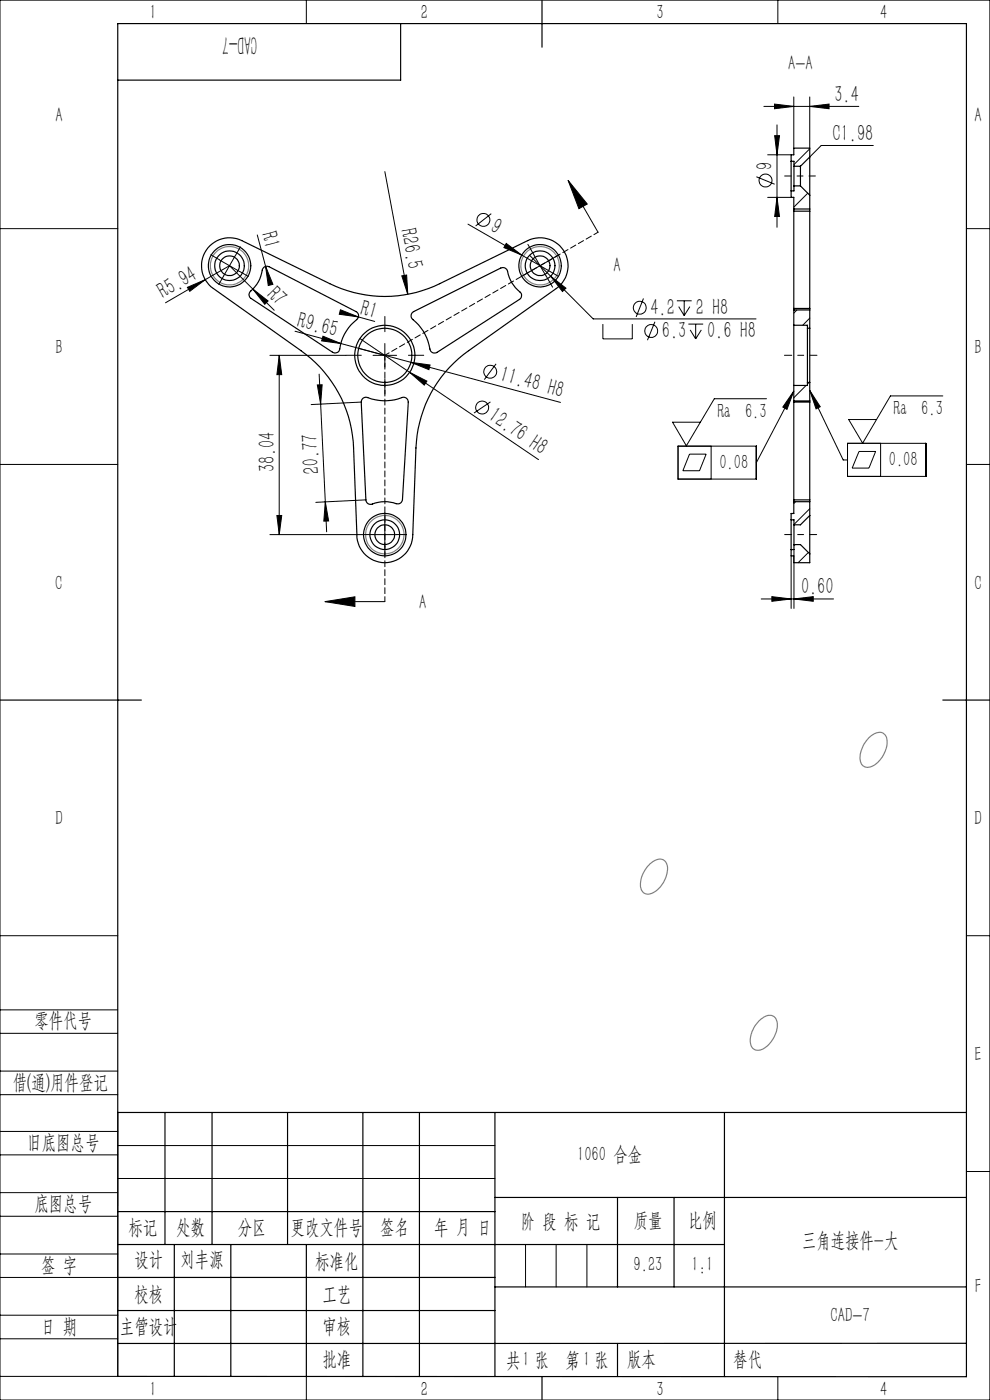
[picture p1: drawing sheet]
<svg xmlns="http://www.w3.org/2000/svg" width="210mm" height="297mm" viewBox="0 0 210 297" stroke-linecap="round" stroke-linejoin="round" font-family="sans-serif">
<g fill="none" stroke="#000" stroke-width=".21">
<path d="M0 0h210v297h-210zM65 0v5M165 0v5M81.6 36.4l4.9 26M120.5 38.3l4.1 5-1.8 1zM120.5 38.3l6.4 11M160.4 37.5l3.9 1.6M162 22.6h20.2M162.8 32.8h5M164.3 22.1l4.1 .5-4.1 .5zM164.3 28.8h1l-.5 4zM164.8 26.5v21.7"/>
<path d="M168.4 20.6v10.8M171.8 31.6l-3.4 3.3M171.8 22.6l4.1-.5v1zM171.8 20.6v10.8M185.2 30.9h-11l-2.4 2.4M0 48.5h25M43.5 59.3l-8.4 4.9M43.5 59.3l5.2-2.9 4.9 4.9M46.5 55.1l4.3 2.5M49.9 54.2l-2.5 4.3M54.6 49.8l1.7 6.7M56.3 56.5l1.6 3.8-1 .3z"/>
<path d="M56.3 56.5l.3 1M85.2 58.5l1.1-.2 .2 4.1zM99.3 47.6l11.4 6.5M104.2 45.3l-3.3 2.6M107.4 51.6l3.3 2.5-3.8-1.6zM110.7 54.1l7.8 4.5M112.3 54.1l4.5 4.5M113.3 54.2l1.2 2.2M114.5 56.4l-2.1 1.2M114.5 56.4l1.3 2.1M116.7 55.1l-2.2 1.3M116.8 58.6l3.3 2.5-.8 .7z"/>
<path d="M116.8 58.6l9 9.1h34.6M162.8 41.9h5M164.8 41.9l.5 4h-1zM171.3 41l-2.9 3M205 48.5h5M39.8 61l3.7-1.7-3.2 2.5zM53.6 61.3l3.3 2.5-.7 .8zM53.6 61.3l4.6 4.5M57.3 75.4h16.1M59.2 75.4l.6 4.1h-1.1zM59.2 75.4v38M62.6 70.3l9.7 2.6"/>
<path d="M67.7 79.4l.3 6.3M68.5 71.3l3.8 1.6-4.1-.6zM72.2 65.7l3.8 1.5-4-.5zM72.3 72.9l9.3 2.5M75.1 67l.9 .2M76 67.2l3.5 1M76.1 73.9l11.1 3M76.3 71.8l37.9 25.7M79.1 75.4h5M81.6 72.9v5M86.9 79l3.7 1.9-.6 .8zM87.2 76.9l4 .5-.2 1z"/>
<path d="M87.2 76.9l31.7 8.5M105.2 77.2l-2.5 3.3M127.9 68.8v3.1h6.2v-3.1M136.5 63.3l-1.6 3.9M138.9 68.3l-1.6 3.9M143.6 63.8h3.1M144 65l1.1 2M145.1 63.8v3.2M146 68.8h3.2M146.3 65l-1.2 2M146.4 70l1.2 1.9M147.6 68.8v3.1"/>
<path d="M148.8 70l-1.2 1.9M169.1 65.8l-.7 .6M171.8 67.5l-1.5 1.5M0 98.5h25M67.3 81.7l1-.1-.3 4.1zM68 85.7l1 20.8M76.6 85.3l-10.6 .5M104 85.3l-3.5 2.3M143.8 94.6h16.6v7h-16.6zM146.3 96.3h3.5l-1.4 3.6h-3.5zM150.8 94.6v7M162.6 84.6h-11.1l-5.9 10-2.9-5h5.9"/>
<path d="M168.4 83l-1.5 3.9-.8-.5zM168.4 83l-8 15.1M171 81.8l-2.6 2.6M171.6 81.1l-.3 .4M171.8 82.8l2.2 3.5-.9 .4zM171.8 82.8l7.1 14.8h.9M179.8 94h16.6v7.1h-16.6zM182.2 95.8h3.5l-1.4 3.5h-3.5zM186.8 94v7.1M200 84h-11.1l-5.9 10-3-5h5.9M205 98.5h5M57.3 113.4h19.7"/>
<path d="M58.7 109.4h1.1l-.6 4zM69 106.5l.3 6.3M69 106.5l.7 4-1 .1zM77.6 106l-10.6 .6M79.1 113.4h5M81.6 110.9v5M167.8 117.9v11.2M168.4 116.6v12.5M168.7 115.5l-.3 .2M168.8 106.4l-.4 .4M171.5 117.2l-2.2 2.2M171.8 107.9l-3.4 3.4"/>
<path d="M68.9 127.6l6.4-1v2.1zM68.9 127.6h12.7M161.5 127.1h15.3M163.7 126.6l4.1 .5-4.1 .5zM168.4 127.1l4.1-.5v1zM0 198.5h25M205 198.5h5M0 214.2h25M0 219.2h25M0 232.2h25M0 227.2h25M25 236v56h-25"/>
<path d="M0 245h25M0 240h25M0 258h25M0 253h25M25 243h80M25 250h80M205 248.5h5M0 271h25M0 266h25M0 279h25M111.5 264v9M118 264v9"/>
<path d="M124.5 264v9M0 284h25M65 292.1v4.9M153.7 292h.1M165 292v5"/>
<circle cx="162.4" cy="38.3" r="1.37"/>
<circle cx="102.5" cy="46.7" r="1.36"/>
<circle cx="104" cy="78.9" r="1.37"/>
<circle cx="135.7" cy="65.3" r="1.38"/>
<circle cx="138.1" cy="70.2" r="1.36"/>
<circle cx="102.3" cy="86.5" r="1.37"/>
</g>
<g fill="none" stroke="#808080" stroke-width=".25">
<path d="M184.3 156.5a2.59 2.59 0 0 1 3.2-.9 3.3 3.3 0 0 1 .1 4 4.4 4.4 0 0 1-3.9 3.2 2.28 2.28 0 0 1-1.1-3.1l.7-1.8zM137.9 183.2a2.38 2.38 0 0 1 3.1-.6 3.6 3.6 0 0 1-.1 4.2 4.3 4.3 0 0 1-3.8 2.8 2.01 2.01 0 0 1-1.2-2.5 6.8 6.8 0 0 1 2-3.9zM161 216.6a2.64 2.64 0 0 1 3.2-1 3.6 3.6 0 0 1 .1 4.3 4.6 4.6 0 0 1-3.7 2.9 2.06 2.06 0 0 1-1.4-2.8l.6-1.8z"/>
<circle cx="48.7" cy="56.4" r="4.1"/>
<circle cx="114.6" cy="56.4" r="4.1"/>
<circle cx="81.6" cy="113.4" r="4.1"/>
</g>
<path d="M81.6 75.4v52.2M81.6 75.4l45.3-26.1" fill="none" stroke="#000" stroke-width=".21" stroke-dasharray="1.3 .6" stroke-dashoffset=".2"/>
<path d="M166.4 75.4h6.9" fill="none" stroke="#000" stroke-width=".21" stroke-dasharray="30.5 1.3 1.3 1.3" stroke-dashoffset="28.9"/>
<path d="M166.4 37.3h6.6" fill="none" stroke="#000" stroke-width=".21" stroke-dasharray="30.5 1.3 1.3 1.3" stroke-dashoffset="29.1"/>
<path d="M173.2 113.4h-6.8" fill="none" stroke="#000" stroke-width=".21" stroke-dasharray="30.5 1.3 1.3 1.3" stroke-dashoffset="29"/>
<g fill="none" stroke="#000" stroke-width=".25">
<path d="M85 5v12h-60M115 0v10M167.8 34.2v6.3M167.8 34.2h.6v1.1M168.4 35.3v4.1M168.4 39.4h1.4M168.4 39.4v1.1h-.6M168.4 35.3h1.4M169.8 35.3v4.1M169.8 39.4l2 2M171.8 33.3v8.1M171.8 33.3v-1.9h-3.4v1.4h-.6v1.4"/>
<path d="M171.8 33.3l-2 2M44.5 52.1a5.9 5.9 0 0 1 6.8-1.1l18.7 9.2a26.4 26.4 0 0 0 23.3 0l18.6-9.2a5.9 5.9 0 0 1 7.8 2.3 5.9 5.9 0 0 1-1.7 7.9l-18.6 13.2a26.4 26.4 0 0 0-11.2 20.6l-.6 18.4a5.9 5.9 0 0 1-6 6 5.9 5.9 0 0 1-5.9-6l-.7-18.4a26.5 26.5 0 0 0-11.1-20.6l-18.6-13.2a5.9 5.9 0 0 1-.8-9.1zM56 56.7l.6-.2 .5 .1 18.4 9.5a1.01 1.01 0 0 1 .2 1.7 10.2 10.2 0 0 0-3.8 6.7l-.6 .4-.8-.2-17.2-11.4a.96 .96 0 0 1-.1-1.6 8.1 8.1 0 0 0 2.6-4.8zM167.8 40.5v1.4h.6v2.4M168.4 44.3v.5M168.4 44.3h3.4M168.4 44.8v20.6M168.4 44.8h3.4M171.8 44.3v.5M171.8 41.4v2.9M171.8 44.8v20.6M87.5 66.2l18.7-9.3a1.01 1.01 0 0 1 1.5 .7 8.4 8.4 0 0 0 2.9 4.7v.7l-.4 .5-17.5 11.3a.98 .98 0 0 1-1.5-.8 10.6 10.6 0 0 0-3.9-6.6l-.1-.7z"/>
<path d="M168.4 69v12.8M168.4 65.4v.4M168.4 65.8v3.2M168.4 69h2.9v.6M168.4 65.8h3.4M168.4 65.4h3.4M171.3 69.6v11.5M171.3 69.6h.5M171.8 69.6v11.5M171.8 65.4v.4M171.8 65.8v3.8M76.9 84.6l.4-.3a1.69 1.69 0 0 1 1.5 .3 11.6 11.6 0 0 0 6.9-.3l.7 .3 .2 .7-1.2 20.7a1.01 1.01 0 0 1-1.4 .9 8.1 8.1 0 0 0-5.5 .1l-.6-.3-.3-.7-1-20.7z"/>
<path d="M168.4 85.1v.2M168.4 81.8v3.3M168.4 85.3v20.7M168.4 85.1h3.4M168.4 85.3h3.4M171.3 81.1v.7h-2.9M171.3 81.1h.5M171.8 81.1v24.9M167.8 110.3v6.3M167.8 116.6v1.3h.6v1.5h3.4v-1.9M167.8 110.3h.6v1M168.4 106v.4"/>
<path d="M168.4 106.4v2.5h-.6v1.4M168.4 106.4h3.4M168.4 106h3.4M168.4 111.3v4.2M168.4 115.5v1.1h-.6M168.4 115.5h1.4l2 2M171.8 109.4v8.1M171.8 106v.4M171.8 106.4v3M171.8 109.4l-2 1.9h-1.4M0 148.5h30M200 148.5h10"/>
<path d="M25 236h180M35 236v28M45 236v28M61 236v28M77 236v56M89 236v56M105 236v56M153.7 236v56M25 257h80M105 254h100M131 254v19M143 254v19"/>
<path d="M25 264h128.7M25 271h80M25 278h80M37 264v28M49 264v28M65 264.1v28M105 273h100M25 292l180 .1v-287.1h-180v287M115 292v5M131 285v7M205 285h-180"/>
<circle cx="48.7" cy="56.4" r="2.09"/>
<circle cx="48.7" cy="56.4" r="3.1"/>
<circle cx="48.7" cy="56.4" r="4.5"/>
<circle cx="114.6" cy="56.4" r="4.5"/>
<circle cx="114.6" cy="56.4" r="3.2"/>
<circle cx="114.6" cy="56.4" r="2.09"/>
<circle cx="81.6" cy="75.4" r="5.7"/>
<circle cx="81.6" cy="75.4" r="6.4"/>
<circle cx="81.6" cy="113.4" r="2.1"/>
<circle cx="81.6" cy="113.4" r="4.5"/>
<circle cx="81.6" cy="113.4" r="3.1"/>
</g>
<g fill="none" stroke="#000" stroke-width=".21" stroke-dasharray="30.5 1.3 1.3 1.3">
<path d="M46.5 55.1l-1.8-1M47.5 58.5l-1.1 1.8M50 54.2l1-1.8M50.9 57.6l1.8 1.1M112.4 57.6l-1.8 1.1M113.3 54.2l-1.3-2.4M115.8 58.5l1.4 2.4M116.7 55.1l1.9-1M76.6 75.4h-3.2M81.6 70.4v-3.3M86.6 75.4h3.3M81.6 80.4v3.2"/>
<path d="M79.1 113.4h-2.1M81.6 110.9v-2.1M81.6 115.9v2.1M84.1 113.4h2.1"/>
</g>
<g fill="#000">
<path d="M39.8 61l3.7-1.7-3.2 2.5zM56.3 56.5l1.6 3.8-1 .3zM107.4 51.6l3.3 2.5-3.8-1.6zM53.6 61.3l3.3 2.5-.7 .8zM68.5 71.3l3.8 1.6-4.1-.6zM72.2 65.7l3.8 1.5-4-.5zM85.2 58.5l1.1-.2 .2 4.1zM86.9 79l3.7 1.9-.6 .8zM87.2 76.9l4 .5-.2 1z"/>
<path d="M171.8 22.6l4.1-.5v1zM164.3 22.1l4.1 .5-4.1 .5z"/>
<path d="M116.8 58.6l2.5 3.2 .8-.7zM163.7 126.6l4.1 .5-4.1 .5zM168.4 127.1l4.1-.5v1z"/>
<path d="M59.2 75.4l.6 4.1h-1.1zM58.7 109.4h1.1l-.6 4zM164.3 28.8h1l-.5 4zM164.8 41.9l.5 4h-1z"/>
<path d="M67.3 81.7l1-.1-.3 4.1zM69 106.5l.7 4-1 .1z"/>
<path d="M168.4 83l-1.5 3.9-.8-.5zM171.8 82.8l2.2 3.5-.9 .4z"/>
<path d="M68.9 127.6l6.4-1v2.1zM120.5 38.3l4.1 5-1.8 1z"/>
</g>
<text font-size="5.6" x="54.6" y="7.6" transform="rotate(-180 54.6 7.6)">CAD-7</text>
<g font-size="4.9">
<text x="177" y="21.6">3.4</text>
<text x="176.6" y="29.9">C1.98</text>
<text x="163.9" y="36" transform="rotate(-90 163.9 36)">9</text>
<text x="55.4" y="49.6" transform="rotate(75 55.4 49.6)">R1</text>
<text x="85" y="48.9" transform="rotate(79 85 48.9)">R26.5</text>
<text x="103.8" y="49" transform="rotate(30 103.8 49)">9</text>
<text x="34.6" y="63.4" transform="rotate(-30 34.6 63.4)">R5.94</text>
<text x="56.4" y="62.7" transform="rotate(45 56.4 62.7)">R7</text>
<text x="62.8" y="69.3" transform="rotate(15 62.8 69.3)">R9.65</text>
<text x="76.3" y="66.7" transform="rotate(15 76.3 66.7)">R1</text>
<text x="138" y="66.7">4.2</text>
<text x="140.4" y="71.7">6.3</text>
<text x="147.6" y="66.7">2 H8</text>
<text x="150" y="71.7">0.6 H8</text>
<text x="105.8" y="80.8" transform="rotate(15 105.8 80.8)">11.48 H8</text>
<text x="103.3" y="88.9" transform="rotate(34 103.3 88.9)">12.76 H8</text>
<text x="58.3" y="100.2" transform="rotate(-90 58.3 100.2)">38.04</text>
<text x="67.7" y="100.6" transform="rotate(-93 67.7 100.6)">20.77</text>
<text x="169.9" y="126.1">0.60</text>
</g>
<g font-size="4.4">
<text x="31.7" y="4.1">1</text>
<text x="89.2" y="4.1">2</text>
<text x="139.2" y="4.1">3</text>
<text x="186.7" y="4.1">4</text>
<text x="167.2" y="14.9">A-A</text>
<text x="11.7" y="25.9">A</text>
<text x="206.7" y="25.9">A</text>
<text x="130.1" y="57.7">A</text>
<text x="11.7" y="75.1">B</text>
<text x="206.7" y="75.1">B</text>
<text x="152.2" y="88.7">Ra 6.3</text>
<text x="189.6" y="88.1">Ra 6.3</text>
<text x="152.6" y="99.4">0.08</text>
<text x="188.5" y="98.8">0.08</text>
<text x="11.7" y="125.1">C</text>
<text x="206.7" y="125.1">C</text>
<text x="88.9" y="129.1">A</text>
<text x="11.7" y="175.1">D</text>
<text x="206.7" y="175.1">D</text>
<text x="7.3" y="217.9">零件代号</text>
<text x="206.7" y="225.1">E</text>
<text x="2.7" y="231">借(通)用件登记</text>
<text x="5.8" y="243.7">旧底图总号</text>
<text x="122.4" y="246.2">1060 合金</text>
<text x="7.3" y="256.8">底图总号</text>
<text x="27.2" y="261.9">标记</text>
<text x="37.4" y="261.9">处数</text>
<text x="50.5" y="261.9">分区</text>
<text x="61.7" y="261.9">更改文件号</text>
<text x="80.6" y="261.9">签名</text>
<text x="92.1" y="261.9">年 月 日</text>
<text x="110.5" y="260.4">阶 段 标 记</text>
<text x="134.4" y="260.4">质量</text>
<text x="145.9" y="260.4">比例</text>
<text x="8.7" y="269.8">签 字</text>
<text x="28.5" y="268.7">设计</text>
<text x="38.3" y="268.7">刘丰源</text>
<text x="66.9" y="269.1">标准化</text>
<text x="134.4" y="269.7">9.23</text>
<text x="146.7" y="269.7">1:1</text>
<text x="170.1" y="264.6">三角连接件-大</text>
<text x="28.5" y="275.9">校核</text>
<text x="68.4" y="275.9">工艺</text>
<text x="206.8" y="274.4">F</text>
<text x="176.2" y="280.6">CAD-7</text>
<text x="8.7" y="282.9">日 期</text>
<text x="25.4" y="282.9">主管设计</text>
<text x="68.4" y="282.8">审核</text>
<text x="68.4" y="289.9">批准</text>
<text x="107.4" y="289.9">共 张</text>
<text x="110.8" y="289.9">1</text>
<text x="120" y="289.9">第 张</text>
<text x="123.7" y="289.9">1</text>
<text x="133" y="289.9">版本</text>
<text x="155.6" y="289.9">替代</text>
<text x="31.7" y="296.1">1</text>
<text x="89.2" y="296.1">2</text>
<text x="139.2" y="296.1">3</text>
<text x="186.7" y="296.1">4</text>
</g>
</svg>
